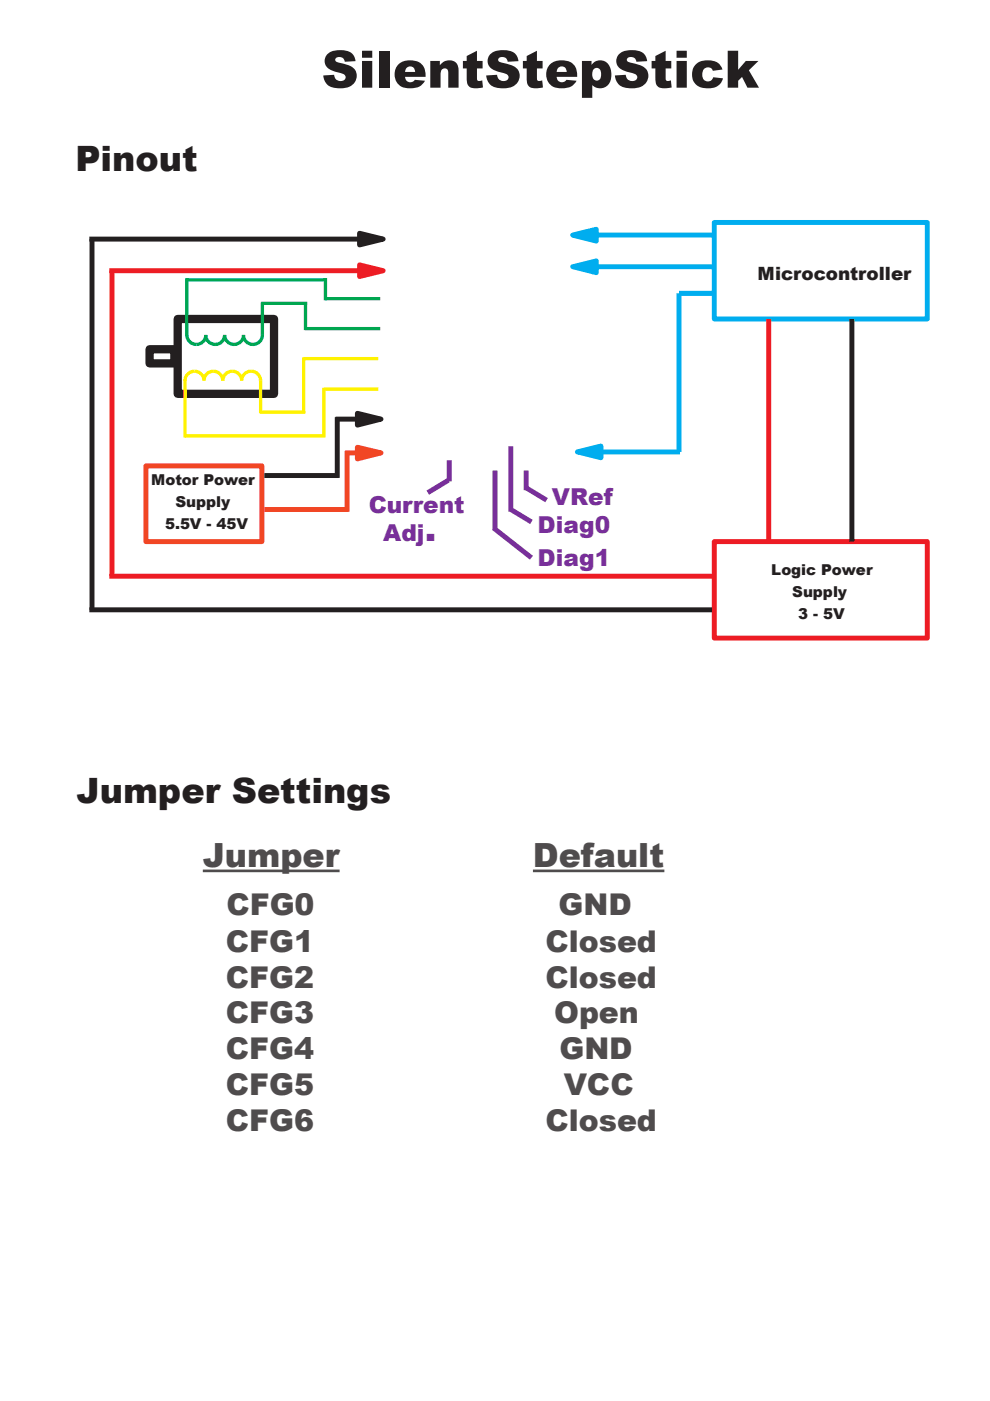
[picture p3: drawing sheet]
<svg xmlns="http://www.w3.org/2000/svg" width="210mm" height="297mm" viewBox="0 0 210 297" stroke-linecap="round" stroke-linejoin="round" font-family="sans-serif">
<path d="M23.2 57.4h55.5M151.4 114.8h45.2v20.5h-45.2z" fill="none" stroke="#ed1c24" stroke-width="1" stroke-linecap="butt"/>
<path d="M151.4 47.2h45.2v20.4h-45.2z" fill="none" stroke="#00adef" stroke-width="1" stroke-linecap="butt"/>
<path d="M76.2 56.2l5 1.2-5 1.2z" fill="#ed1c24"/>
<path d="M23.7 57.4v64.8M76.2 56.2l5 1.2-5 1.2zM23.2 122.2h128.2" fill="none" stroke="#ed1c24" stroke-width="1" stroke-linecap="butt"/>
<path d="M18.9 50.7h57.3" fill="none" stroke="#231f20" stroke-width="1" stroke-linecap="butt"/>
<path d="M76.2 49.5l5 1.2-5 1.2z" fill="#231f20"/>
<path d="M19.5 50.7v78.6M76.2 49.5l5 1.2-5 1.2zM71.2 88.9h4.6M18.9 129.3h132.1" fill="none" stroke="#231f20" stroke-width="1" stroke-linecap="butt"/>
<path d="M31.7 74h5.3v3h-5.3zM37.7 67.6h20.4v15.9h-20.4z" fill="none" stroke="#231f20" stroke-width="1.8" stroke-linecap="butt"/>
<path d="M39.6 59.3h29.4M39.6 58.9v12.4M69 58.9v4.8M55.4 64.3h9.7M55.6 64.1v6.9a1.99 1.99 0 0 1-2 2 1.99 1.99 0 0 1-2-2 2.01 2.01 0 0 1-2 2 2.01 2.01 0 0 1-2-2 1.99 1.99 0 0 1-2 2 1.99 1.99 0 0 1-2-2 2.01 2.01 0 0 1-2 2 2.01 2.01 0 0 1-2-2M64.8 69.7h15.8M64.8 64.1v5.9M69 63.3h11.6" fill="none" stroke="#00a650" stroke-width=".7" stroke-linecap="butt"/>
<path d="M45.2 78.7a1.99 1.99 0 0 1 2 2 2.01 2.01 0 0 1 2-2 2.01 2.01 0 0 1 2.1 2M45.3 78.7a1.99 1.99 0 0 0-2 2 2.01 2.01 0 0 0-2.1-2 2.01 2.01 0 0 0-2 2M64.4 76h15.8M64.4 75.8v11.8M39.2 92.4h29.5M39.2 80.4v12.4M51.2 80.7a2.01 2.01 0 0 1 2-2 2.01 2.01 0 0 1 2 2M55 87.4h9.7M55.2 80.7v6.9M68.7 82.5h11.5M68.7 82.2v10.6" fill="none" stroke="#fff200" stroke-width=".7" stroke-linecap="butt"/>
<path d="M30.9 98.8h24.6v16h-24.6z" fill="none" stroke="#f14624" stroke-width="1" stroke-linecap="butt"/>
<path d="M75.8 87.6l5 1.3-5 1.2z" fill="#231f20"/>
<path d="M71.5 88.4v12.9M75.8 87.6l5 1.3-5 1.2zM56.1 100.8h15.7" fill="none" stroke="#231f20" stroke-width="1" stroke-linecap="butt"/>
<path d="M73.2 96h4.6" fill="none" stroke="#f14624" stroke-width="1" stroke-linecap="butt"/>
<path d="M75.8 94.8l5 1.2-5 1.3z" fill="#f14624"/>
<path d="M73.6 95.6v12.9M75.8 94.8l5 1.2-5 1.3zM56.1 108h17.8" fill="none" stroke="#f14624" stroke-width="1" stroke-linecap="butt"/>
<path d="M123.9 56.6h27.5" fill="none" stroke="#00adef" stroke-width="1" stroke-linecap="butt"/>
<path d="M121.4 56.6l5-1.3v2.5z" fill="#00adef"/>
<path d="M121.4 56.6l5-1.3v2.5zM126.4 49.8h25" fill="none" stroke="#00adef" stroke-width="1" stroke-linecap="butt"/>
<path d="M121.4 49.8l5-1.2v2.5z" fill="#00adef"/>
<path d="M121.4 49.8l5-1.2v2.5zM124.9 95.8h19.3" fill="none" stroke="#00adef" stroke-width="1" stroke-linecap="butt"/>
<path d="M122.4 95.8l5-1.2v2.4z" fill="#00adef"/>
<path d="M151.4 62.2h-7.4v33.6M122.4 95.8l5-1.2v2.4z" fill="none" stroke="#00adef" stroke-width="1" stroke-linecap="butt"/>
<path d="M163 67.6v47.4" fill="none" stroke="#ed1c24" stroke-width="1" stroke-linecap="butt"/>
<path d="M180.6 67.6v47.3" fill="none" stroke="#231f20" stroke-width="1" stroke-linecap="butt"/>
<path d="M95.2 97.6v4.5M105 99.8v12.6M108.3 94.6v13.9M111.5 99.8v4.1M95.1 101.8l-4.4 2.7M104.6 111.9l8.1 6.4M108.3 108l4.4 2.7M111.5 103.4l4.4 2.6" fill="none" stroke="#782f9a" stroke-width="1" stroke-linecap="butt"/>
<path d="M43 184.6h29M113 184.6h27.9" fill="none" stroke="#4f4c4d" stroke-width=".56"/>
<text font-size="10.9" fill="#231f20" x="68.2" y="18.6">SilentStepStick</text>
<g font-size="7.4" fill="#231f20">
<text x="16" y="36.2">Pinout</text>
<text x="16.2" y="170.2">Jumper Settings</text>
</g>
<text font-size="7.4" fill="#782f9a" x="90.1" y="114.7">.</text>
<g font-size="7.1" fill="#4f4c4d">
<text x="43" y="183.8">Jumper</text>
<text x="113" y="183.8">Default</text>
</g>
<g font-size="6.3" fill="#4f4c4d">
<text x="48" y="194">CFG0</text>
<text x="118.4" y="194">GND</text>
<text x="47.9" y="201.8">CFG1</text>
<text x="115.7" y="201.8">Closed</text>
<text x="47.9" y="209.4">CFG2</text>
<text x="115.7" y="209.4">Closed</text>
<text x="47.9" y="217">CFG3</text>
<text x="117.5" y="217">Open</text>
<text x="47.9" y="224.6">CFG4</text>
<text x="118.6" y="224.6">GND</text>
<text x="47.9" y="232.2">CFG5</text>
<text x="119.5" y="232.2">VCC</text>
<text x="47.9" y="239.9">CFG6</text>
<text x="115.7" y="239.9">Closed</text>
</g>
<g font-size="4.9" fill="#782f9a">
<text x="117" y="107.1">VRef</text>
<text x="78.2" y="108.8">Current</text>
<text x="114" y="113.1">Diag0</text>
<text x="81.2" y="114.7">Adj</text>
<text x="114" y="120.1">Diag1</text>
</g>
<text font-size="3.9" fill="#231f20" x="160.6" y="59.4">Microcontroller</text>
<g font-size="3.2" fill="#231f20">
<text x="32.1" y="102.8">Motor Power</text>
<text x="37.2" y="107.5">Supply</text>
<text x="35" y="112.1">5.5V - 45V</text>
<text x="163.5" y="121.8">Logic Power</text>
<text x="168" y="126.5">Supply</text>
<text x="169.2" y="131.2">3 - 5V</text>
</g>
</svg>
